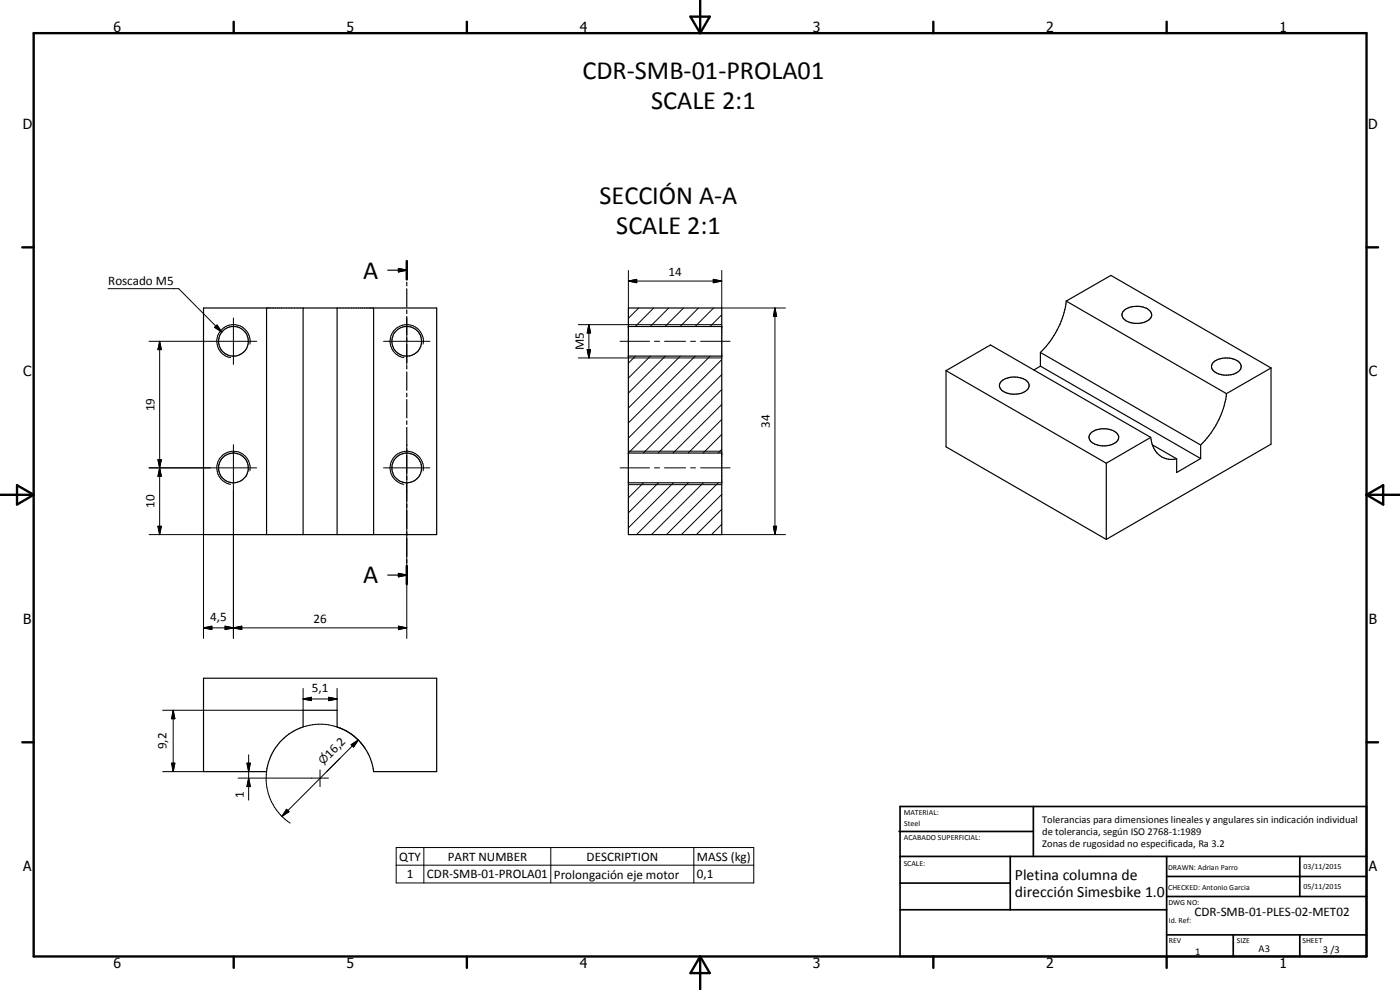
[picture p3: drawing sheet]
<svg xmlns="http://www.w3.org/2000/svg" width="420mm" height="297mm" viewBox="0 0 420 297" stroke-linecap="round" stroke-linejoin="round" font-family="sans-serif">
<g fill="none" stroke="#000" stroke-width=".35">
<path d="M122.1 78.3v5.6M61.1 92.4h70v68h-70zM80 92.4v68M91 92.4v68M101.2 92.4v68M112.1 92.4v68M116.4 81.1h5.7M119.6 80.6l2.5 .5-2.5 .5zM122.1 84.7v1.1M122.1 86.7v5.5M122.1 93v1.1M122.1 95v5.5"/>
<path d="M188.6 92.4h28v68h-28zM188.6 98h28M320 90.3l13.4-7.7 48.1 27.8M320 90.3l48.1 27.8M320 90.3a26.2 26.2 0 0 1-7.8 15.4M337 93.5a6.2 6.2 0 0 1 8.2-.1 1.87 1.87 0 0 1-1.1 3 6.1 6.1 0 0 1-7.1-1.1l-.3-.9zM122.1 101.3v1.1M122.1 103.3v5.5M122.1 109.6v1.1M122.1 111.6v5.5M122.1 118v1M122.1 119.9v5.5"/>
<path d="M188.6 106.8h28M283.9 111.2l13.4-7.7 48 27.7M283.9 111.2l48.1 27.8M283.9 111.2v22.9l48.1 27.7M300.5 114.5a6.4 6.4 0 0 1 7.9 .1 1.79 1.79 0 0 1-.6 2.8 6.1 6.1 0 0 1-7.6-.9l-.3-.9zM312.2 109.9l-1.9 1.1M312.2 105.7v4.2M312.2 105.7l48.1 27.8M312.2 109.9l48.1 27.7M363.9 109a6.2 6.2 0 0 1 8.2-.1 1.72 1.72 0 0 1-.7 2.8 6.1 6.1 0 0 1-7.6-.9l-.2-.9zM368.1 118.1a26.1 26.1 0 0 1-7.8 15.4M381.5 110.4l-13.4 7.7"/>
<path d="M381.5 110.4v22.9l-49.5 28.5M122.1 126.3v1M122.1 128.2v5.5M122.1 134.6v1.1M122.1 136.5v5.5M188.6 135.9h28M327.4 130a6.3 6.3 0 0 1 7.9 .1 1.88 1.88 0 0 1-1.1 3 6 6 0 0 1-7.1-1.1l-.3-1.1zM332 139v22.8M345.3 131.2l-13.3 7.8M345.3 131.2a6.5 6.5 0 0 0 6.6 6.6l1.2-.1M345.9 133.5l7.2 4.2M360.3 137.6l-7.2 4.2v-4.1"/>
<path d="M360.3 133.5v4.1M122.1 142.9v1.1M122.1 144.9v5.5M122.1 151.3v1M122.1 153.2v5.5M122.1 159.6v1M188.6 144.9h28M116.4 172.6h5.7M119.6 172l2.5 .6-2.5 .5zM122.1 161.5v5.5M122.1 167.9v1M122.1 169.8v5.5"/>
<path d="M61.1 203.5h70v28h-19a16.3 16.3 0 0 0-10.9-13.4v-5h-10.2v5a16.2 16.2 0 0 0-11 13.4h-18.9z"/>
<circle cx="70" cy="102.4" r="4.5"/>
<circle cx="122.1" cy="102.4" r="4.4"/>
<circle cx="70.1" cy="140.4" r="4.5"/>
<circle cx="122.1" cy="140.4" r="4.5"/>
</g>
<g fill="none" stroke="#000" stroke-width=".3">
<path d="M32.4 86.6h21.2l13 13.1M64.4 98.2l.7-.7 1.5 2.2zM70.1 95.4v13.9M122.1 95.4v13.9M173.6 97.4h43M176.7 97.4l.5 2.5h-1zM176.7 97.4v10M188.6 84.3l2.5-.5v1zM188.6 84.3h28M188.6 81.2v11.2M191.7 92.4l-3.1 3.1M196.2 92.4l-5.5 5.6"/>
<path d="M200.7 92.4l-5.6 5.6M205.1 92.4l-5.5 5.6M209.6 92.4l-5.5 5.6M214.1 83.8l2.5 .5-2.5 .5zM214.2 92.4l-5.6 5.6M216.6 94.4l-3.5 3.6M216.6 81.2v11.2h19.1M232.6 92.4l.5 2.5h-1zM232.6 92.4v68M44.7 102.4h32.3M47.9 102.4l.5 2.5h-1zM47.9 102.4v58"/>
<path d="M75 103.3a5 5 0 0 0-4.1-5.8 5 5 0 0 0-5.7 4 5 5 0 0 0 4 5.8M115.1 102.4h13.9M127 103.3a5 5 0 0 0-4.1-5.8 5 5 0 0 0-5.8 4 5 5 0 0 0 4.1 5.8M173.6 107.4h43M176.2 104.9h1l-.5 2.5zM186.1 102.4h8.8M190.7 106.8l-2.1 2.2M195.2 106.8l-6.6 6.7M196.4 102.4h1.5M199.4 102.4h6.4M199.7 106.8l-11.1 11.1M204.2 106.8l-15.6 15.6"/>
<path d="M207.3 102.4h1.4M208.6 106.8l-20 20.1M210.3 102.4h8.8M213.1 106.8l-24.5 24.6M216.6 116.9l-19.1 19M216.6 112.4l-23.5 23.5M216.6 107.9l-28 28M47.4 137.9h1l-.5 2.5zM70.1 133.4v58.2M122.1 133.4v58.2M188.6 135.4h28M216.6 134.9l-1.1 1"/>
<path d="M216.6 130.3l-5.6 5.6M216.6 125.9l-10.1 10M216.6 121.4l-14.6 14.5M44.7 140.4h32.3M47.4 157.9h1l-.5 2.5zM47.9 140.4l.5 2.5h-1zM75 141.3a5 5 0 0 0-4.1-5.8 5 5 0 0 0-5.8 4 5 5 0 0 0 4.1 5.8M115.1 140.4h13.9M127 141.3a5 5 0 0 0-4.1-5.8 5 5 0 0 0-5.8 4 5 5 0 0 0 4.1 5.8M186.1 140.4h8.8M188.6 145.4h28M188.6 144.9h.1"/>
<path d="M193.1 144.9l-4.5 4.5M196.4 140.4h1.5M197.6 144.9l-9 9M199.4 140.4h6.4M202.1 144.9l-13.5 13.5M206.6 144.9l-15.6 15.5M207.3 140.4h1.4M210.3 140.4h8.8M211.1 144.9l-15.6 15.5M215.5 144.9l-15.5 15.5M216.6 157.3l-3.1 3.1M216.6 152.8l-7.6 7.6"/>
<path d="M216.6 148.3l-12.1 12.1M232.1 157.9h1l-.5 2.5zM44.7 160.4h16.4v31.2M216.6 160.4h19.1M61.1 188.4l2.5-.5v1zM61.1 188.4h61M67.6 187.9l2.5 .5-2.5 .5zM67.6 187.9l4.9 1v-1l-4.9 1zM70.1 188.4l2.4-.5v1zM119.6 187.9l2.5 .5-2.5 .5zM52 213.1l.5 2.5h-1zM52 213.1v18.4"/>
<path d="M91 209.7l2.5-.5v1zM91 206.5v6.6h-42.2M91 209.7h10.2M91 218.1a16.4 16.4 0 0 1 18.5 6.4M98.7 209.2l2.5 .5-2.5 .5zM101.2 206.5v6.6M48.8 231.5h12.3M51.5 229h1l-.5 2.5zM71.4 233.5h27.2M74.1 229h1l-.5 2.5zM74.6 233.5l.5 2.5h-1zM74.6 226.5v13.6"/>
<path d="M80 231.5a16.1 16.1 0 0 0 7.1 15.5M96 231v5M105.4 223.4l2.1-1.4-1.4 2.2zM107.5 222l-22.9 22.9M86 242.8l.7 .7-2.1 1.4zM118.9 254.3h107.3v10.6h-107.3zM118.9 259.6h107.3M127.2 254.3v10.6M165.3 254.3v10.6M208.2 254.3v10.6"/>
</g>
<g fill="#000">
<circle cx="188.6" cy="98" r=".18"/>
<circle cx="216.6" cy="98" r=".18"/>
<circle cx="188.6" cy="106.8" r=".18"/>
<circle cx="216.6" cy="106.8" r=".18"/>
</g>
<g fill="none" stroke="#000" stroke-width=".71">
<path d="M10.1 9.9h400v277.1h-400zM70.1 6.5v3.4M140.1 6.5v3.4M207.2 5h5.8l-2.9 4.9zM210.1 0v9.9M280.1 6.5v3.4M350.1 6.5v3.4M6.7 74.2h3.4M122.1 78.3v5.6M410.1 74.2h3.5M.1 148.5h10M5.1 145.6l5 2.9-5 2.9z"/>
<path d="M410.1 148.5h10M410.1 148.5l5-2.9v5.8zM122.1 169.8v5.5M6.7 222.7h3.4M410.1 222.7h3.5M70.1 287v3.4M140.1 287v3.4M210.1 287v10M210.1 287l2.9 5h-5.8zM280.1 287v3.4M350.1 287v3.4"/>
</g>
<g fill="none" stroke="#000" stroke-width=".51">
<path d="M269.8 249.5h40.3M270.1 242h140v45h-140zM270.1 257h140M303.2 257v16M310.1 242v15M350.1 257v30M390.1 257v12M270.1 265h33.1M270.1 273h80M350.1 269h60M350.1 263h60M350.1 280.5h60"/>
<path d="M370.1 280.5v6.5M390.1 280.5v6.5"/>
</g>
<g fill="#000">
<path d="M64.4 98.2l.7-.7 1.5 2.2zM119.6 80.6l2.5 .5-2.5 .5zM176.7 97.4l.5 2.5h-1zM188.6 84.3l2.5-.5v1zM214.1 83.8l2.5 .5-2.5 .5zM232.6 92.4l.5 2.5h-1zM47.9 102.4l.5 2.5h-1zM176.2 104.9h1l-.5 2.5zM47.4 137.9h1l-.5 2.5zM47.4 157.9h1l-.5 2.5zM47.9 140.4l.5 2.5h-1zM232.1 157.9h1l-.5 2.5z"/>
<path d="M119.6 172l2.5 .6-2.5 .5zM61.1 188.4l2.5-.5v1zM67.6 187.9l2.5 .5-2.5 .5zM70.1 188.4l2.4-.5v1zM119.6 187.9l2.5 .5-2.5 .5zM52 213.1l.5 2.5h-1zM91 209.7l2.5-.5v1zM98.7 209.2l2.5 .5-2.5 .5zM51.5 229h1l-.5 2.5zM74.1 229h1l-.5 2.5zM74.6 233.5l.5 2.5h-1zM105.4 223.4l2.1-1.4-1.4 2.2z"/>
<path d="M86 242.8l.7 .7-2.1 1.4z"/>
</g>
<g font-size="7.9">
<text x="174.8" y="23.8">CDR-SMB-01-PROLA01</text>
<text x="195.4" y="32.9">SCALE 2:1</text>
<text x="179.9" y="61.1">SECCIÓN A-A</text>
<text x="184.9" y="70.1">SCALE 2:1</text>
<text x="109" y="83.6">A</text>
<text x="109" y="175">A</text>
</g>
<g font-size="4.7">
<text x="304.6" y="263.9">Pletina columna de</text>
<text x="304.6" y="269.3">dirección Simesbike 1.0</text>
</g>
<g font-size="4.2">
<text x="34" y="9.6">6</text>
<text x="104" y="9.6">5</text>
<text x="174" y="9.6">4</text>
<text x="244" y="9.6">3</text>
<text x="314" y="9.6">2</text>
<text x="384" y="9.6">1</text>
<text x="6.8" y="38.7">D</text>
<text x="410.6" y="38.7">D</text>
<text x="7" y="112.9">C</text>
<text x="410.8" y="112.9">C</text>
<text x="7" y="187.1">B</text>
<text x="410.8" y="187.1">B</text>
<text x="7" y="261.4">A</text>
<text x="410.8" y="261.4">A</text>
<text x="34" y="290.4">6</text>
<text x="104" y="290.4">5</text>
<text x="174" y="290.4">4</text>
<text x="244" y="290.4">3</text>
<text x="314" y="290.4">2</text>
<text x="384" y="290.4">1</text>
</g>
<g font-size="3.9">
<text x="200.6" y="82.8">14</text>
<text x="32.5" y="85.6">Roscado M5</text>
<text x="175.2" y="105.1" transform="rotate(-90 175.2 105.1)">M5</text>
<text x="46.4" y="123.4" transform="rotate(-90 46.4 123.4)">19</text>
<text x="231" y="128.4" transform="rotate(-90 231 128.4)">34</text>
<text x="46.4" y="152.4" transform="rotate(-90 46.4 152.4)">10</text>
<text x="63.1" y="186.4">4,5</text>
<text x="94.1" y="186.9">26</text>
<text x="93.6" y="207.6">5,1</text>
<text x="49.9" y="224.8" transform="rotate(-90 49.9 224.8)">9,2</text>
<text x="99" y="227.6" transform="rotate(-45 99 227.6)">16,2</text>
<text x="73.1" y="239.4" transform="rotate(-90 73.1 239.4)">1</text>
<text x="119.8" y="258.2">QTY</text>
<text x="122.1" y="263.5">1</text>
<text x="128.1" y="263.5">CDR-SMB-01-PROLA01</text>
<text x="134.4" y="258.2">PART NUMBER</text>
<text x="166.2" y="263.6">Prolongación eje motor</text>
<text x="176.1" y="258.2">DESCRIPTION</text>
<text x="209.2" y="258.3">MASS (kg)</text>
<text x="209.2" y="263.5">0,1</text>
<text x="358.5" y="275">CDR-SMB-01-PLES-02-MET02</text>
</g>
<text font-size="3.3" x="97" y="229.5" transform="rotate(-45 97 229.5)">⌀</text>
<g font-size="3.1">
<text x="312.7" y="246.8">Tolerancias para dimensiones lineales y angulares sin indicación individual</text>
<text x="312.7" y="250.4">de tolerancia, según ISO 2768-1:1989</text>
<text x="312.7" y="254">Zonas de rugosidad no especificada, Ra 3.2</text>
<text x="358.7" y="286.5">1</text>
<text x="377.7" y="285.6">A3</text>
<text x="397" y="285.9">3 /3</text>
</g>
<g font-size="2.4">
<text x="271.2" y="244.4">MATERIAL:</text>
<text x="271.3" y="252">ACABADO SUPERFICIAL:</text>
<text x="271.4" y="247.9">Steel</text>
<text x="271.2" y="259.7">SCALE:</text>
<text x="350.6" y="261">DRAWN: Adrian Parro</text>
<text x="391.2" y="260.6">03/11/2015</text>
<text x="350.6" y="267">CHECKED: Antonio Garcia</text>
<text x="391.2" y="266.7">05/11/2015</text>
<text x="350.6" y="271.4">DWG NO:</text>
<text x="350.8" y="276.9">Id. Ref:</text>
<text x="350.8" y="282.8">REV</text>
<text x="371.2" y="282.9">SIZE</text>
<text x="390.9" y="282.9">SHEET</text>
</g>
</svg>
